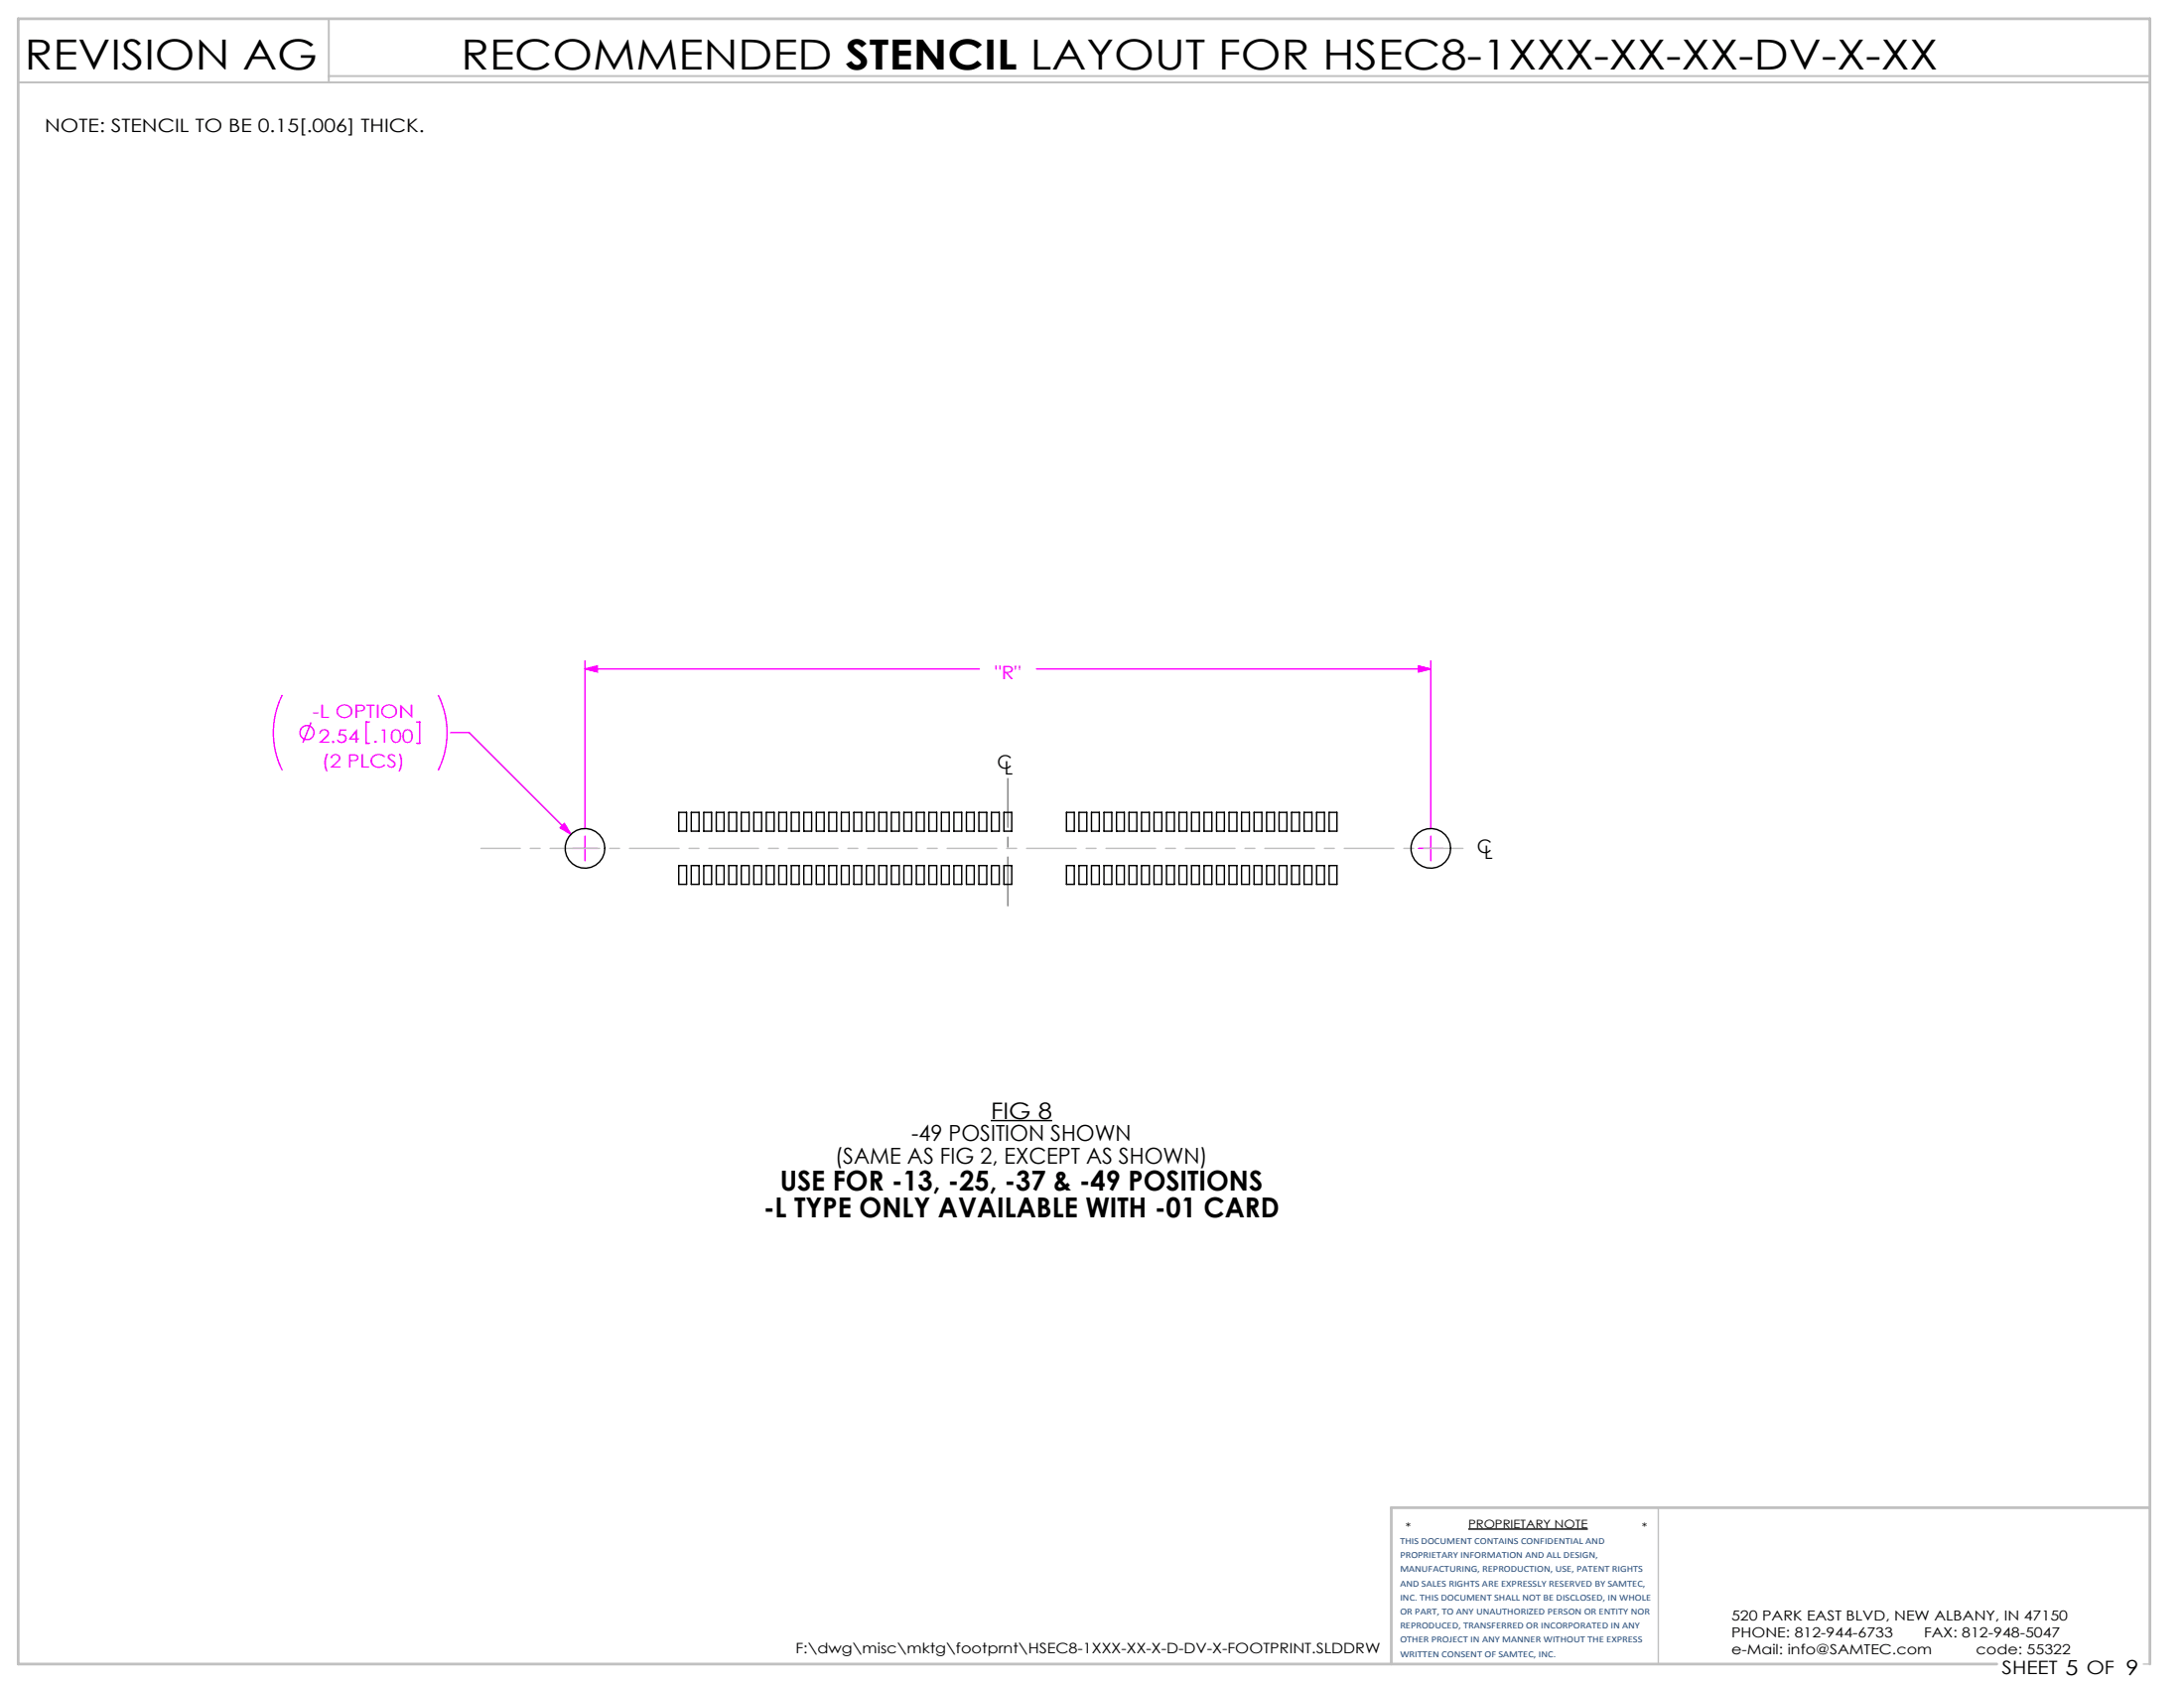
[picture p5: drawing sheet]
<svg xmlns="http://www.w3.org/2000/svg" width="279mm" height="216mm" viewBox="0 0 279 216" stroke-linecap="round" stroke-linejoin="round" font-family="sans-serif">
<path d="M126.8 143.3h7.8M187.8 195.6h15.3" fill="none" stroke="#000" stroke-width=".18"/>
<path d="M212.2 192.8v20M274.2 212.8h.8" fill="none" stroke="#c0c0c0" stroke-width=".18"/>
<path d="M2.3 10.5h272.7M42.1 2.4v8.1M42.1 9.7h232.9" fill="none" stroke="#c0c0c0" stroke-width=".25"/>
<path d="M275 192.8h-97v20M255.5 212.8h-253.2v-210.4h272.7v210.4" fill="none" stroke="#c0c0c0" stroke-width=".35"/>
<g fill="none" stroke="#f0f" stroke-width=".18">
<path d="M36.1 88.9a10.8 10.8 0 0 0 0 9.6M39.8 92.4l-1 2.6M47.3 92.3h-.5v2.8h.5M53.3 92.3h.4v2.8h-.4M56.1 88.9a10.8 10.8 0 0 1 0 9.6M57.6 93.7h2.4l13 13M74.8 85.6l1.6-.4v.8zM74.8 84.5v21.4M74.8 85.6h50.5M132.6 85.6h50.4M181.5 85.2l1.5 .4-1.5 .4zM183 84.5v21.4"/>
<path d="M72.2 105.3l.8 1.4-1.4-.8zM73.3 108.5h3.1M74.8 106.9v3.2M181.5 108.5h3.1M183 106.9v3.2"/>
<circle cx="39.3" cy="93.7" r=".9"/>
</g>
<path d="M128.9 99.6v16.3" fill="none" stroke="#808080" stroke-width=".18" stroke-dasharray="15.2 1.3 1.3 1.3" stroke-dashoffset="9"/>
<path d="M61.5 108.5h125.7" fill="none" stroke="#c0c0c0" stroke-width=".18" stroke-dasharray="6.3 1.3 1.3 1.3" stroke-dashoffset="1.3"/>
<path d="M74.8 85.6l1.6-.4v.8zM181.5 85.2l1.5 .4-1.5 .4zM72.2 105.3l-.6 .6 1.4 .8z" fill="#f0f"/>
<g fill="none" stroke="#000" stroke-width=".18">
<path d="M86.8 103.9h1v2.4h-1zM86.8 110.7h1v2.4h-1zM88.4 103.9h1v2.4h-1zM88.4 110.7h1v2.4h-1zM90 103.9h1v2.4h-1zM90 110.7h1v2.4h-1zM91.6 103.9h1v2.4h-1zM91.6 110.7h1v2.4h-1zM93.2 103.9h1v2.4h-1zM93.2 110.7h1v2.4h-1zM94.8 103.9h1v2.4h-1zM94.8 110.7h1v2.4h-1z"/>
<path d="M96.4 103.9h1v2.4h-1zM96.4 110.7h1v2.4h-1zM98 103.9h1v2.4h-1zM98 110.7h1v2.4h-1zM99.6 103.9h1v2.4h-1zM99.6 110.7h1v2.4h-1zM101.2 103.9h1v2.4h-1zM101.2 110.7h1v2.4h-1zM102.8 103.9h1v2.4h-1zM102.8 110.7h1v2.4h-1zM104.4 103.9h1v2.4h-1zM104.4 110.7h1v2.4h-1z"/>
<path d="M106 103.9h1v2.4h-1zM106 110.7h1v2.4h-1zM107.6 103.9h1v2.4h-1zM107.6 110.7h1v2.4h-1zM109.2 103.9h1v2.4h-1zM109.2 110.7h1v2.4h-1zM110.8 103.9h1v2.4h-1zM110.8 110.7h1v2.4h-1zM112.4 103.9h1v2.4h-1zM112.4 110.7h1v2.4h-1zM114 103.9h1v2.4h-1zM114 110.7h1v2.4h-1z"/>
<path d="M115.6 103.9h1v2.4h-1zM115.6 110.7h1v2.4h-1zM117.2 103.9h1v2.4h-1zM117.2 110.7h1v2.4h-1zM118.8 103.9h1v2.4h-1zM118.8 110.7h1v2.4h-1zM120.4 103.9h1v2.4h-1zM120.4 110.7h1v2.4h-1zM122 103.9h1v2.4h-1zM122 110.7h1v2.4h-1zM123.6 103.9h1v2.4h-1zM123.6 110.7h1v2.4h-1z"/>
<path d="M125.2 103.9h1v2.4h-1zM125.2 110.7h1v2.4h-1zM126.8 103.9h1v2.4h-1zM126.8 110.7h1v2.4h-1zM128.4 103.9h1v2.4h-1zM128.4 110.7h1v2.4h-1zM136.4 103.9h1v2.4h-1zM136.4 110.7h1v2.4h-1zM138 103.9h1v2.4h-1zM138 110.7h1v2.4h-1zM139.6 103.9h1v2.4h-1zM139.6 110.7h1v2.4h-1z"/>
<path d="M141.2 103.9h1v2.4h-1zM141.2 110.7h1v2.4h-1zM142.8 103.9h1v2.4h-1zM142.8 110.7h1v2.4h-1zM144.4 103.9h1v2.4h-1zM144.4 110.7h1v2.4h-1zM146 103.9h1v2.4h-1zM146 110.7h1v2.4h-1zM147.6 103.9h1v2.4h-1zM147.6 110.7h1v2.4h-1zM149.2 103.9h1v2.4h-1zM149.2 110.7h1v2.4h-1z"/>
<path d="M150.8 103.9h1v2.4h-1zM150.8 110.7h1v2.4h-1zM152.4 103.9h1v2.4h-1zM152.4 110.7h1v2.4h-1zM154 103.9h1v2.4h-1zM154 110.7h1v2.4h-1zM155.6 103.9h1v2.4h-1zM155.6 110.7h1v2.4h-1zM157.2 103.9h1v2.4h-1zM157.2 110.7h1v2.4h-1zM158.8 103.9h1v2.4h-1zM158.8 110.7h1v2.4h-1z"/>
<path d="M160.4 103.9h1v2.4h-1zM160.4 110.7h1v2.4h-1zM162 103.9h1v2.4h-1zM162 110.7h1v2.4h-1zM163.6 103.9h1v2.4h-1zM163.6 110.7h1v2.4h-1zM165.2 103.9h1v2.4h-1zM165.2 110.7h1v2.4h-1zM166.8 103.9h1v2.4h-1zM166.8 110.7h1v2.4h-1zM168.4 103.9h1v2.4h-1zM168.4 110.7h1v2.4h-1z"/>
<path d="M170 103.9h1v2.4h-1zM170 110.7h1v2.4h-1z"/>
<circle cx="74.8" cy="108.5" r="2.54"/>
<circle cx="183" cy="108.5" r="2.54"/>
</g>
<g font-size="5.3">
<text x="3.2" y="8.9">REVISION AG</text>
<text x="59" y="8.9">RECOMMENDED STENCIL LAYOUT FOR HSEC8-1XXX-XX-XX-DV-X-XX</text>
</g>
<g font-size="3.5">
<text x="97.7" y="155.7">-L TYPE ONLY AVAILABLE WITH -01 CARD</text>
<text x="99.8" y="152.2">USE FOR -13, -25, -37 &amp; -49 POSITIONS</text>
</g>
<text font-size="2.9" x="126.8" y="143.1">FIG 8</text>
<g font-size="2.8">
<text x="106.8" y="148.8">(SAME AS FIG 2, EXCEPT AS SHOWN)</text>
<text x="116.6" y="146">-49 POSITION SHOWN</text>
</g>
<g font-size="2.4">
<text x="5.7" y="16.8">NOTE: STENCIL TO BE 0.15[.006] THICK.</text>
<text x="127.6" y="98.3">C</text>
<text x="128.5" y="99.1">L</text>
<text x="189" y="109.1">C</text>
<text x="189.9" y="109.9">L</text>
<text x="256.1" y="214.1">SHEET 5 OF 9</text>
</g>
<g font-size="2.4" fill="#f0f">
<text x="127.3" y="86.8">&quot;R&quot;</text>
<text x="40" y="91.8">-L OPTION</text>
<text x="40.7" y="95">2.54</text>
<text x="47.7" y="95">.100</text>
<text x="41.2" y="98.2">(2 PLCS)</text>
</g>
<g font-size="1.8">
<text x="221.5" y="207.2">520 PARK EAST BLVD, NEW ALBANY, IN 47150</text>
<text x="221.5" y="209.4">PHONE: 812-944-6733</text>
<text x="246.1" y="209.4">FAX: 812-948-5047</text>
<text x="101.8" y="211.5">F:\dwg\misc\mktg\footprnt\HSEC8-1XXX-XX-X-D-DV-X-FOOTPRINT.SLDDRW</text>
<text x="221.5" y="211.5">e-Mail: info@SAMTEC.com</text>
<text x="252.8" y="211.5">code: 55322</text>
</g>
<g font-size="1.5">
<text x="179.8" y="195.9">*</text>
<text x="187.8" y="195.5">PROPRIETARY NOTE</text>
<text x="210" y="195.9">*</text>
</g>
<g font-size="1.2" fill="#1f497d">
<text x="179.1" y="197.5">THIS DOCUMENT CONTAINS CONFIDENTIAL AND</text>
<text x="179.1" y="199.3">PROPRIETARY INFORMATION AND ALL DESIGN,</text>
<text x="179.1" y="201.1">MANUFACTURING, REPRODUCTION, USE, PATENT RIGHTS</text>
<text x="179.1" y="202.9">AND SALES RIGHTS ARE EXPRESSLY RESERVED BY SAMTEC,</text>
<text x="179.1" y="204.7">INC. THIS DOCUMENT SHALL NOT BE DISCLOSED, IN WHOLE</text>
<text x="179.1" y="206.5">OR PART, TO ANY UNAUTHORIZED PERSON OR ENTITY NOR</text>
<text x="179.1" y="208.3">REPRODUCED, TRANSFERRED OR INCORPORATED IN ANY</text>
<text x="179.1" y="210.1">OTHER PROJECT IN ANY MANNER WITHOUT THE EXPRESS</text>
<text x="179.1" y="211.9">WRITTEN CONSENT OF SAMTEC, INC.</text>
</g>
</svg>
